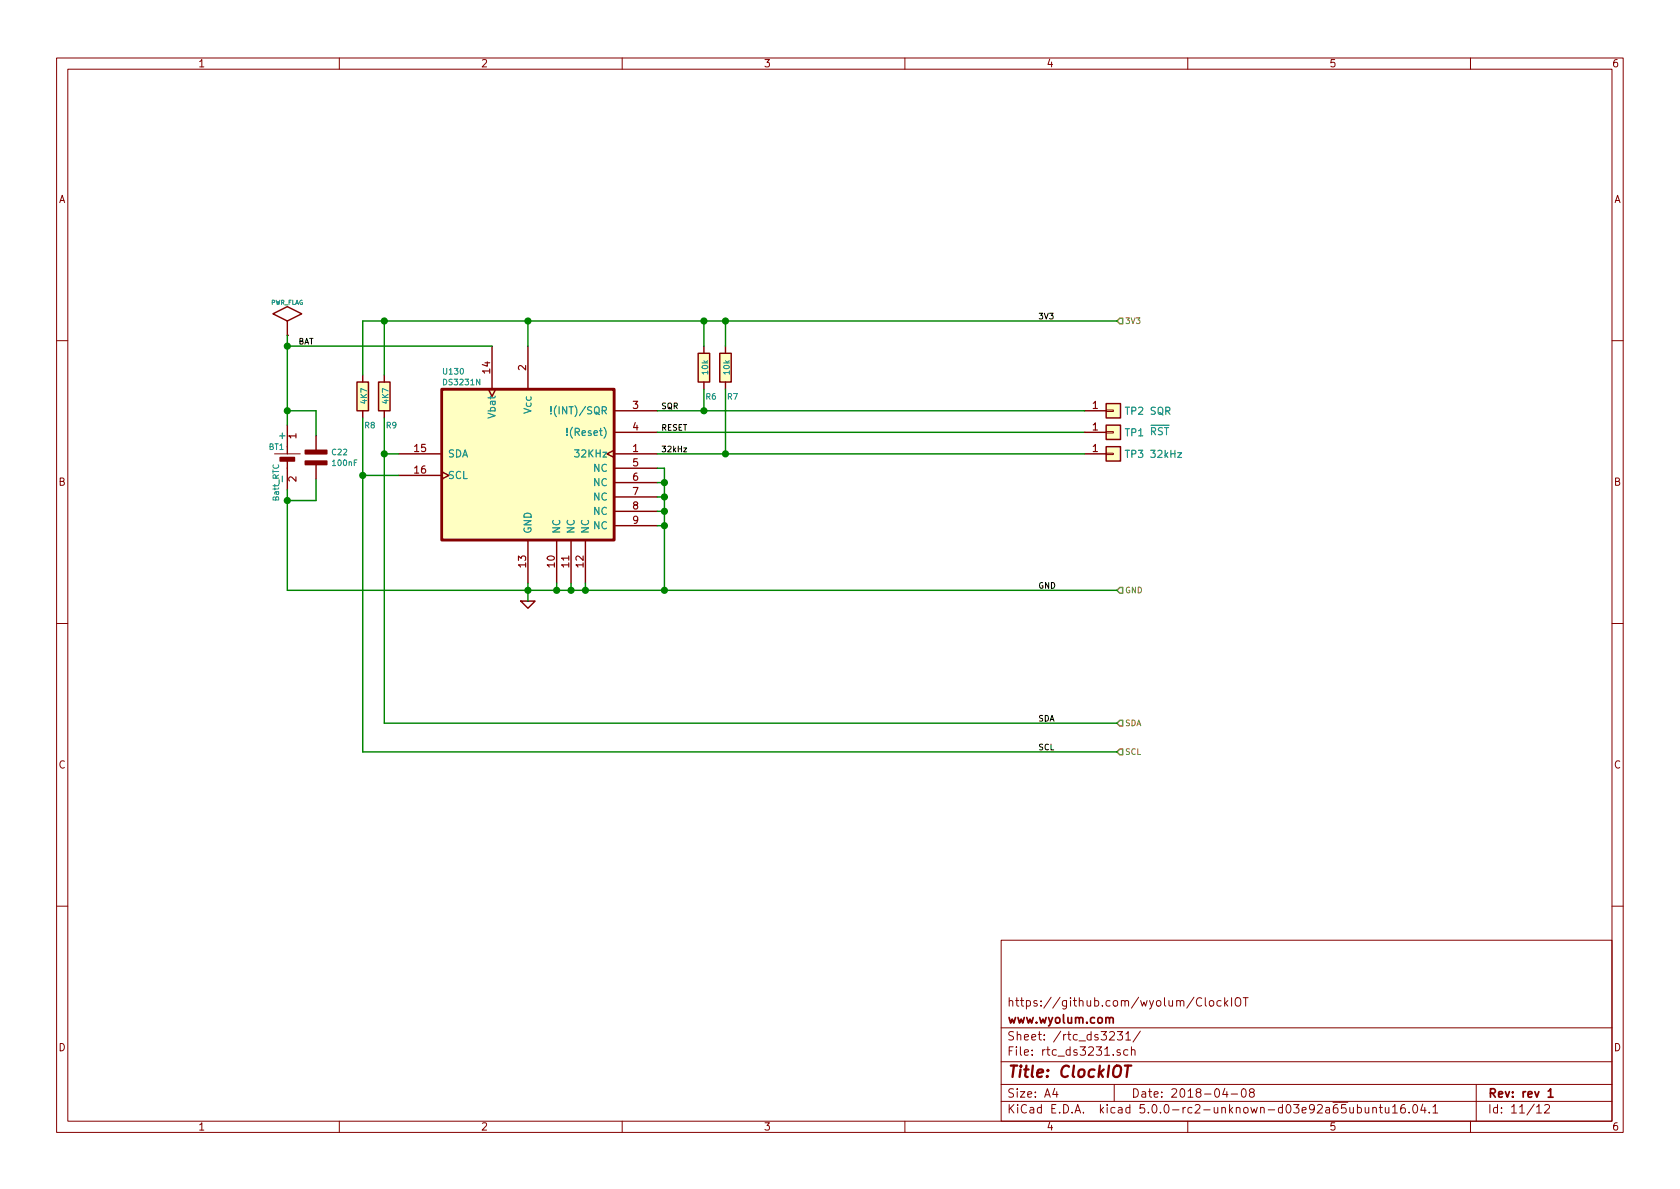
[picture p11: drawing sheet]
<svg xmlns="http://www.w3.org/2000/svg" width="297mm" height="210mm" viewBox="0 0 297 210" stroke-linecap="round" stroke-linejoin="round" font-family="sans-serif">
<g fill="none" stroke="#840000" stroke-width=".18">
<path d="M10 10.3h277v189.9h-277zM12 12.2h273v186.1h-273zM60 10.3v1.9M110 10.3v1.9M160 10.3v1.9M210 10.3v1.9M260 10.3v1.9M10 60.2h2M195.6 76.3h1.2v.3h-1.2zM195.6 72.5h1.2v.3h-1.2zM285 60.2h2M48.5 80.3h4.6"/>
<path d="M195.6 80.1h1.2v.3h-1.2zM10 110.3h2M285 110.3h2M10 160.2h2M177 166.3h108v32h-108zM212.5 176.6a.7 .7 0 0 0-.9 .2 .7 .7 0 0 0 .1 .9 .55 .55 0 0 0 .8 .1M213.1 176.4v1.3l.2 .2M213.9 177.1l.2-.2 .4 .2v.7l-.2 .1-.4-.1zM215.9 177l-.4-.1-.3 .3v.6l.3 .1 .4-.1M216.5 176.4v1.5M216.7 177.4l.4 .5M217.1 176.9l-.6 .6"/>
<path d="M217.8 176.4v1.5M218.6 176.5a.5 .5 0 0 1 .5 0 .5 .5 0 0 1 .3 .4v.5a.5 .5 0 0 1-.5 .5 .5 .5 0 0 1-.5-.5v-.5zM219.8 176.4h.9M220.2 176.4v1.5M285 160.2h2M60 198.3v1.9M110 198.3v1.9M160 198.3v1.9M177 194.8h108M177 191.8h108M177 187.8h108M177 181.8h108"/>
<path d="M186.5 192.5l-.4 1h1M186.8 193v1M196.2 182.6l.2-.2h.4l.3 .4-1 1.1h1M197 191.8v3M197.6 182.4h.9l-.5 .6 .4 .1v.7l-.2 .1-.6-.1M198 185.7l-.3-.1-.2 .2 .1 .2 .4 .2v.3h-.5M199.1 182.8l.4-.4v1.5M199.1 183.9h.8M199.4 185.7l-.4-.1-.3 .3 .1 .6 .2 .1 .4-.1M200.1 185.7l.2-.1 .3 .1 .1 .9M200.1 185.1v1.5M201.6 182.3l-1.3 2"/>
<path d="M210 198.3v1.9M216.6 192.5l-.4 1h.9M216.9 193v1M217.7 193.5h1.1M219.6 192.7l.4-.2a.94 .94 0 0 1 0 1.5 .82 .82 0 0 1-.4-1.3zM221.2 193.2l-.3-.3 .1-.2 .2-.2 .4 .1 .2 .2-.1 .2-.6 .2a.48 .48 0 0 0-.1 .7l.2 .1 .5-.1a.48 .48 0 0 0-.1-.7h-.1M238.7 195.8v.9l.4 .1 .2-.1M239.3 195.8v1M240 195.9l.4-.1 .3 .3-.1 .6h-.6M240 195.3v1.5M241.4 195.8v.9l.4 .1 .2-.1M242 195.8v1"/>
<path d="M242.7 196l.2-.2 .4 .1 .1 .9M242.7 195.8v1M243.9 195.8h.5M244.1 195.3v1.3l.3 .2M244.9 195.8l.1 .9 .4 .1 .2-.1M245.6 195.8v1M246.2 195.8l.4-.5v1.5M246.2 196.8h.9M248.4 195.3a.59 .59 0 0 0-.8 .7v.5l.2 .2 .4 .1 .2-.1 .1-.5-.1-.2-.5-.1-.3 .3M249.1 196.7v.1M250 195.4l.1-.1a.8 .8 0 0 1 .6 .8 .8 .8 0 0 1-.6 .7 1 1 0 0 1-.1-1.4zM251.6 195.2l-.4 1.1h.9"/>
<path d="M251.9 195.8v1M252.7 196.7v.1M253.4 195.8l.4-.5v1.5M253.4 196.8h.8M260 198.3v1.9M261 191.8v6.5M271.7 195.8l.4-.5v1.5M271.7 196.8h.8M273.1 195.5l.2-.2h.4l.2 .2 .1 .3-.1 .2-.9 .8h1"/>
</g>
<path d="M196.2 180.1a.36 .36 0 0 1 .3-.2 .36 .36 0 0 1 .3 .2v.8M273.7 193l.5-.5v1.5M273.7 194h.9" fill="none" stroke="#840000" stroke-width=".3"/>
<path d="M198.9 188.4h1.1M199.4 188.4l-.2 2" fill="none" stroke="#840000" stroke-width=".41"/>
<g fill="#ffffc2" stroke="#ffffc2" stroke-width=".18">
<path d="M63.1 67.6h2.1v5h-2.1z"/>
<path d="M123.4 62.5h2.1v5.1h-2.1z"/>
<path d="M127.3 62.5h2v5.1h-2z"/>
<path d="M78.1 68.8h30.5v26.7h-30.5z"/>
<path d="M66.9 67.6h2.1v5h-2.1z"/>
<path d="M195.6 75.2h2.5v2.5h-2.5z"/>
<path d="M195.6 71.4h2.5v2.5h-2.5z"/>
<path d="M195.6 79h2.5v2.5h-2.5z"/>
</g>
<g fill="none" stroke="#840000" stroke-width=".25">
<path d="M48.3 55.5l2.5-1.3 2.5 1.3-2.5 1.3zM50.8 56.8v2.5M50.8 59.3h.1M50.8 75.2v5.1M55.9 77.1v2.5M63.1 67.6h2.1v5h-2.1zM64.1 66.3v1.3M64.1 72.6v1.3M66.9 67.6h2.1v5h-2.1zM67.9 66.3v1.3M67.9 72.6v1.3M86.4 68.8l.6 1.3 .6-1.3"/>
<path d="M87 61.2v7.6M93.3 61.2v7.6M108.6 79.6l-1.3 .7 1.3 .6M108.6 72.6h7.6M108.6 76.4h7.6M123.4 62.5h2.1v5.1h-2.1zM124.5 61.2v1.3M124.5 67.6v1.2M127.3 62.5h2v5.1h-2zM128.3 61.2v1.3M128.3 67.6v1.2M191.8 72.6h3.8"/>
<path d="M191.8 76.4h3.8M195.6 75.2h2.5v2.5h-2.5zM195.6 71.4h2.5v2.5h-2.5zM195.6 79h2.5v2.5h-2.5zM50.8 81.5v5.1M55.9 82.2v2.5M70.5 80.3h7.6M70.5 84.1h7.6M78.1 83.4l1.3 .7-1.3 .6M93.3 95.5v7.6M98.4 95.5v7.6M101 95.5v7.6"/>
<path d="M103.5 95.5v7.6M108.6 80.3h7.6M108.6 82.8h7.6M108.6 85.3h7.6M108.6 87.9h7.6M108.6 90.4h7.6M108.6 93h7.6M191.8 80.3h3.8M92.1 106.3h2.5l-1.3 1.3z"/>
</g>
<path d="M78.1 68.8h30.5v26.7h-30.5z" fill="none" stroke="#840000" stroke-width=".51"/>
<path d="M97.4 73.1v.1M97.4 71.9v.8M98.4 71.7a1.47 1.47 0 0 0 0 2M100.3 76.9v.1M100.3 75.7v.8" fill="none" stroke="#008484" stroke-width=".2"/>
<g fill="#840000" stroke="#840000" stroke-width=".25">
<path d="M49.5 80.9h2.6v.6h-2.6z"/>
<path d="M54 79.6h3.8v.7h-3.8z"/>
<path d="M54 81.5h3.8v.7h-3.8z"/>
</g>
<g fill="none" stroke="#008400" stroke-width=".25">
<path d="M50.8 59.3v15.9M67.9 56.8v9.5M93.3 56.8v4.4M124.5 56.8v4.4M128.3 56.8v4.4M197.5 56.8h-133.4v9.5M50.8 61.2h36.2M50.8 72.6h5.1v4.5M64.1 73.9v59.1h133.4M67.9 73.9v54h129.6M116.2 76.4h75.6M116.2 72.6h75.6"/>
<path d="M124.5 68.8v3.8M128.3 68.8v11.5M50.8 86.6v17.8h146.7M55.9 84.7v3.8h-5.1M64.1 84.1h6.4M67.9 80.3h2.6M116.2 82.8h1.3v21.6M116.2 93h1.3M116.2 90.4h1.3M116.2 87.9h1.3M116.2 85.3h1.3M116.2 80.3h75.6"/>
<path d="M93.3 103.1v3.2M98.4 103.1v1.3M101 103.1v1.3M103.5 103.1v1.3"/>
</g>
<g fill="#008400" stroke="#008400" stroke-width=".25">
<circle cx="124.5" cy="56.8" r=".51"/>
<circle cx="117.5" cy="93" r=".51"/>
<circle cx="117.5" cy="90.4" r=".51"/>
<circle cx="117.5" cy="87.9" r=".51"/>
<circle cx="117.5" cy="85.3" r=".51"/>
<circle cx="50.8" cy="72.6" r=".51"/>
<circle cx="50.8" cy="88.5" r=".51"/>
<circle cx="50.8" cy="61.2" r=".51"/>
<circle cx="93.3" cy="104.4" r=".51"/>
<circle cx="98.4" cy="104.4" r=".51"/>
<circle cx="101" cy="104.4" r=".51"/>
<circle cx="103.5" cy="104.4" r=".51"/>
<circle cx="67.9" cy="80.3" r=".51"/>
<circle cx="64.1" cy="84.1" r=".51"/>
<circle cx="67.9" cy="56.8" r=".51"/>
<circle cx="93.3" cy="56.8" r=".51"/>
<circle cx="128.3" cy="56.8" r=".51"/>
<circle cx="117.5" cy="104.4" r=".51"/>
<circle cx="124.5" cy="72.6" r=".51"/>
<circle cx="128.3" cy="80.3" r=".51"/>
</g>
<path d="M198 56.3h.5v1h-.5l-.5-.5zM198 103.9h.5v1h-.5l-.5-.5zM198 127.4h.5v1h-.5l-.5-.5zM198 132.5h.5v1h-.5l-.5-.5z" fill="none" stroke="#848400" stroke-width=".25"/>
<path d="M120.9 79.2h.5l-.5 .7h.5" fill="none" stroke="#000" stroke-width=".18"/>
<text font-size="2.8" fill="#840000" x="178" y="190.5">Title: ClockIOT</text>
<g font-size="2.1" fill="#840000">
<text x="178" y="178">https://github.com/wyolum/ClockIOT</text>
<text x="178" y="184">Sheet: /rtc_ds3231/</text>
<text x="178" y="181">www.wyolum.com</text>
<text x="178" y="186.7">File: rtc_ds3231.sch</text>
<text x="178" y="196.9">KiCad E.D.A. kicad 5.0.0-rc2-unknown-d03e92a65ubuntu16.04.1</text>
<text x="178" y="194.1">Size: A4</text>
<text x="200" y="194.1">Date: 2018-04-08</text>
<text x="263" y="194.1">Rev: rev 1</text>
<text x="263" y="196.9">Id: 11/12</text>
</g>
<g font-size="1.8" fill="#840000">
<text x="35" y="11.9">1</text>
<text x="85" y="11.9">2</text>
<text x="135" y="11.9">3</text>
<text x="185" y="11.9">4</text>
<text x="235" y="11.9">5</text>
<text x="285" y="11.9">6</text>
<text x="10.4" y="35.9">A</text>
<text x="285.4" y="35.9">A</text>
<text x="86.7" y="66" transform="rotate(-90 86.7 66)">14</text>
<text x="93" y="65.5" transform="rotate(-90 93 65.5)">2</text>
<text x="52.4" y="77.6" transform="rotate(-90 52.4 77.6)">1</text>
<text x="111.9" y="72.3">3</text>
<text x="111.9" y="76.1">4</text>
<text x="193.2" y="76.1">1</text>
<text x="193.2" y="72.3">1</text>
<text x="73.3" y="79.9">15</text>
<text x="73.3" y="83.7">16</text>
<text x="111.9" y="79.9">1</text>
<text x="111.9" y="82.5">5</text>
<text x="193.2" y="79.9">1</text>
<text x="10.4" y="85.9">B</text>
<text x="52.4" y="85.2" transform="rotate(-90 52.4 85.2)">2</text>
<text x="111.9" y="85">6</text>
<text x="111.9" y="87.5">7</text>
<text x="285.4" y="85.9">B</text>
<text x="111.9" y="90.1">8</text>
<text x="111.9" y="92.6">9</text>
<text x="93" y="100.3" transform="rotate(-90 93 100.3)">13</text>
<text x="98.1" y="100.3" transform="rotate(-90 98.1 100.3)">10</text>
<text x="100.6" y="100.3" transform="rotate(-90 100.6 100.3)">11</text>
<text x="103.2" y="100.3" transform="rotate(-90 103.2 100.3)">12</text>
<text x="10.4" y="135.9">C</text>
<text x="285.4" y="135.9">C</text>
<text x="10.4" y="185.9">D</text>
<text x="285.4" y="185.9">D</text>
<text x="35" y="199.9">1</text>
<text x="85" y="199.9">2</text>
<text x="135" y="199.9">3</text>
<text x="185" y="199.9">4</text>
<text x="235" y="199.9">5</text>
<text x="285" y="199.9">6</text>
</g>
<g font-size="1.8" fill="#008484">
<text x="50.5" y="77.6" transform="rotate(-90 50.5 77.6)">+</text>
<text x="87.6" y="73.7" transform="rotate(-90 87.6 73.7)">Vbat</text>
<text x="94" y="73" transform="rotate(-90 94 73)">Vcc</text>
<text x="98.6" y="73.3">!(INT)/SQR</text>
<text x="101" y="77.1">!(Reset)</text>
<text x="199" y="77.2">TP1 RST</text>
<text x="199" y="73.3">TP2 SQR</text>
<text x="79.1" y="80.9">SDA</text>
<text x="102.2" y="80.9">32KHz</text>
<text x="105" y="83.4">NC</text>
<text x="199" y="81">TP3</text>
<text x="203.7" y="81">32kHz</text>
<text x="50.5" y="85" transform="rotate(-90 50.5 85)">-</text>
<text x="79.1" y="84.7">SCL</text>
<text x="105" y="86">NC</text>
<text x="105" y="88.5">NC</text>
<text x="94" y="94.5" transform="rotate(-90 94 94.5)">GND</text>
<text x="99.1" y="94.5" transform="rotate(-90 99.1 94.5)">NC</text>
<text x="101.6" y="94.5" transform="rotate(-90 101.6 94.5)">NC</text>
<text x="104.1" y="94.5" transform="rotate(-90 104.1 94.5)">NC</text>
<text x="105" y="91.1">NC</text>
<text x="105" y="93.6">NC</text>
</g>
<g font-size="1.4">
<text x="183.5" y="56.5">3V3</text>
<text x="52.7" y="60.9">BAT</text>
<text x="116.8" y="76.1">RESET</text>
<text x="116.8" y="72.3">SQR</text>
<text x="116.8" y="80">32kHz</text>
<text x="183.5" y="104.1">GND</text>
<text x="183.5" y="127.6">SDA</text>
<text x="183.5" y="132.7">SCL</text>
</g>
<g font-size="1.4" fill="#848400">
<text x="198.9" y="57.3">3V3</text>
<text x="198.9" y="104.9">GND</text>
<text x="198.9" y="128.4">SDA</text>
<text x="198.9" y="133.5">SCL</text>
</g>
<g font-size="1.4" fill="#008484">
<text x="64.9" y="71.3" transform="rotate(-90 64.9 71.3)">4K7</text>
<text x="68.7" y="71.3" transform="rotate(-90 68.7 71.3)">4K7</text>
<text x="78.5" y="66.2">U130</text>
<text x="78.6" y="68.1">DS3231N</text>
<text x="124.8" y="70.7">R6</text>
<text x="125.2" y="66.2" transform="rotate(-90 125.2 66.2)">10k</text>
<text x="128.7" y="70.7">R7</text>
<text x="129" y="66.2" transform="rotate(-90 129 66.2)">10k</text>
<text x="64.5" y="75.7">R8</text>
<text x="68.3" y="75.7">R9</text>
<text x="47.6" y="79.5">BT1</text>
<text x="58.8" y="80.5">C22</text>
<text x="58.9" y="82.4">100nF</text>
<text x="49.3" y="88.6" transform="rotate(-90 49.3 88.6)">Batt_RTC</text>
</g>
<text font-size="1.1" fill="#008484" x="47.8" y="53.9">PWR_FLAG</text>
</svg>
